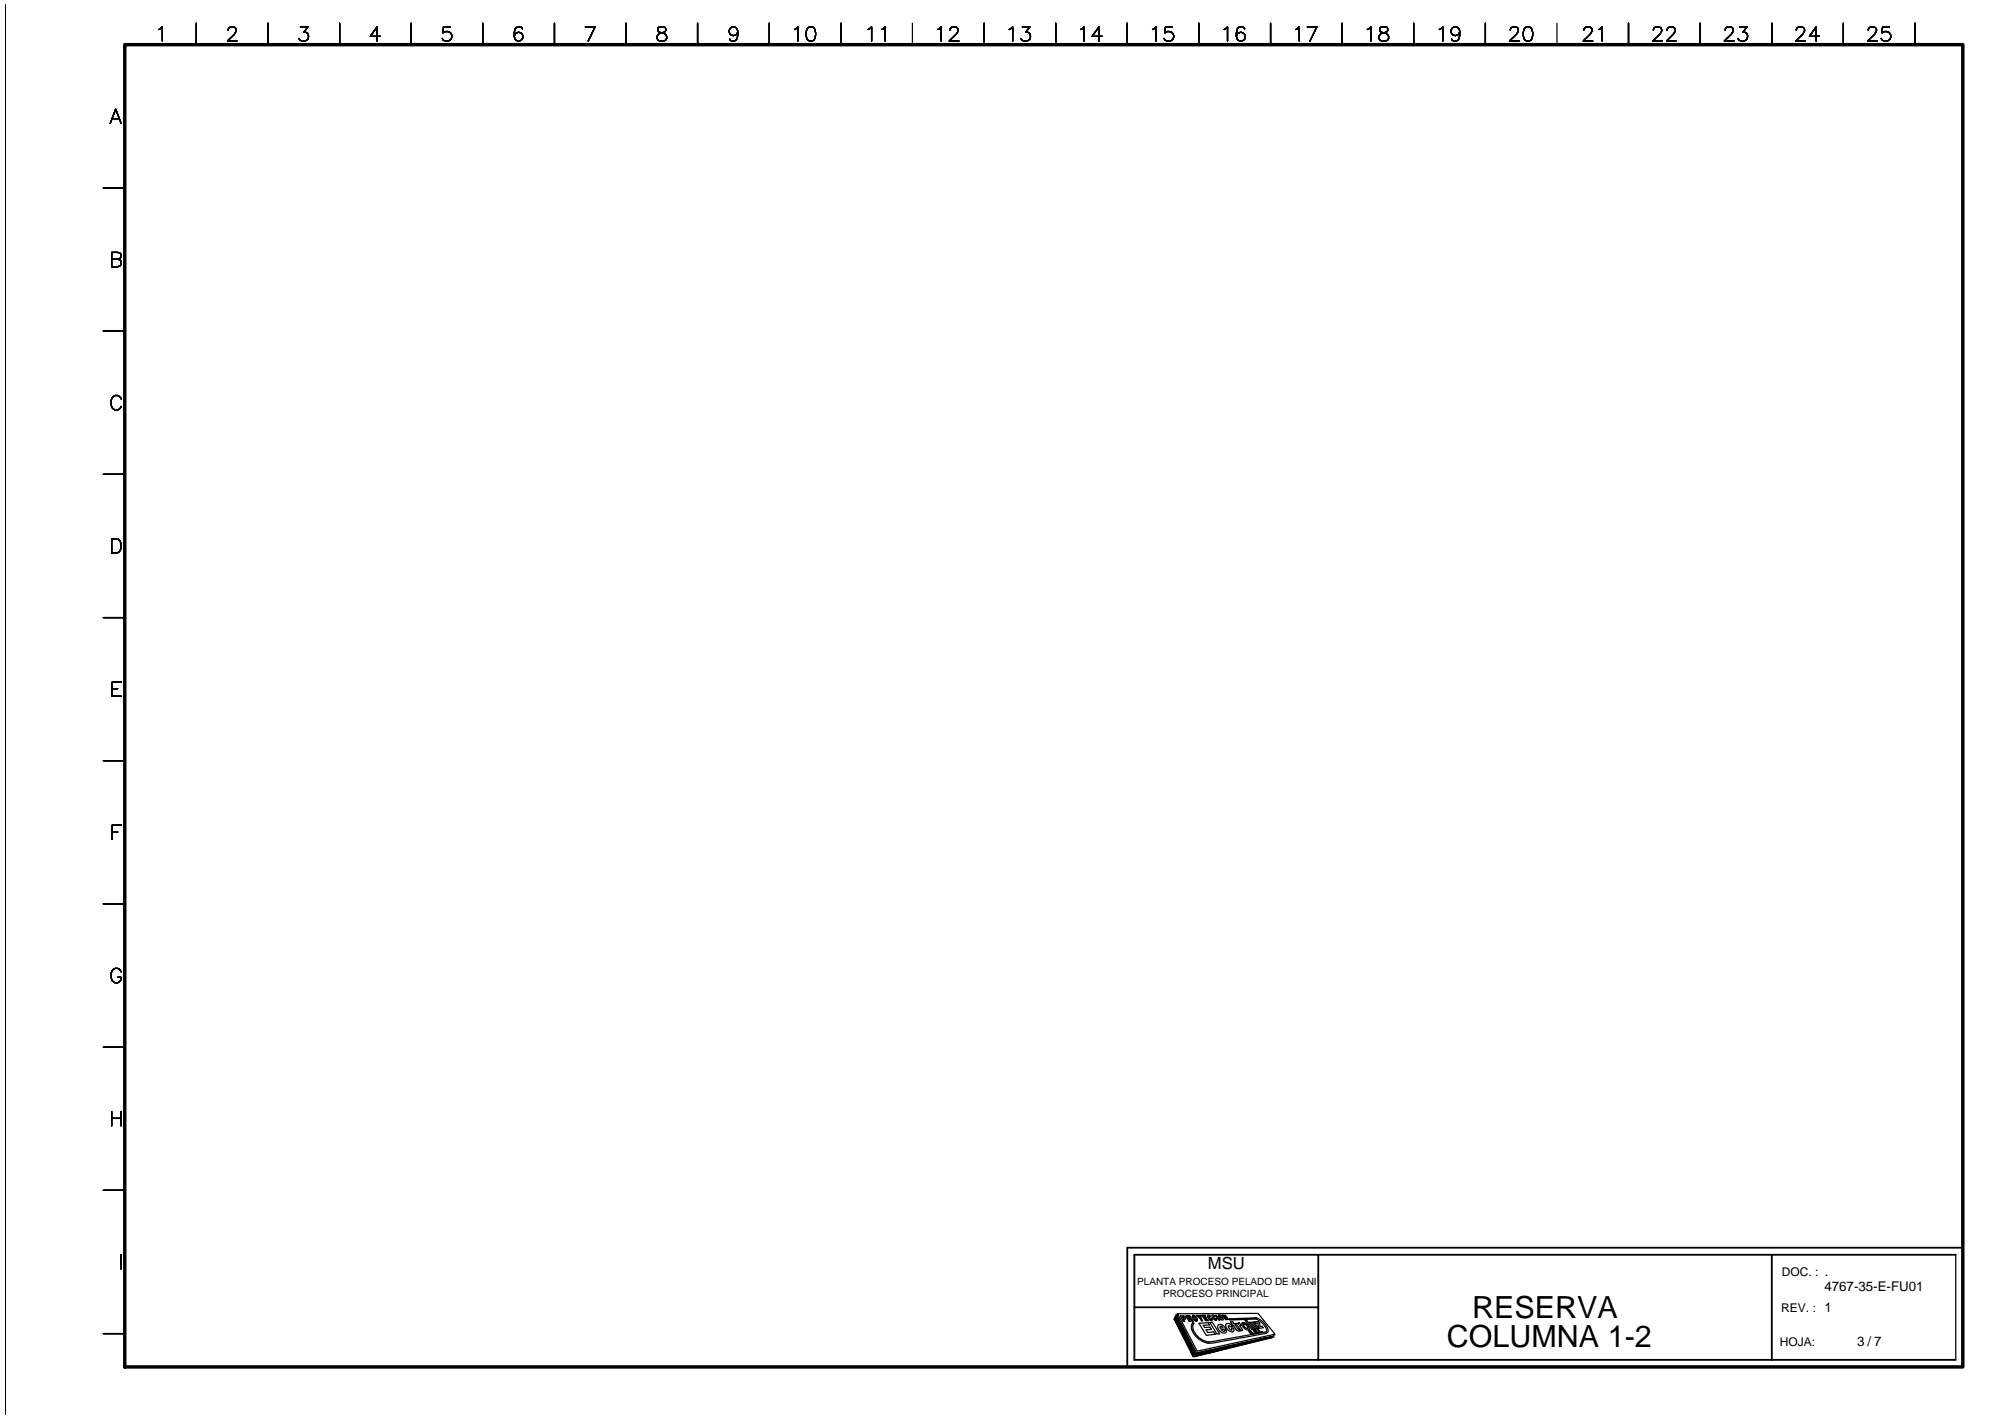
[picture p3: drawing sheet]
<svg xmlns="http://www.w3.org/2000/svg" width="420mm" height="297mm" viewBox="0 0 420 297" stroke-linecap="round" stroke-linejoin="round" font-family="sans-serif">
<path d="M1.1 1v295.3" fill="none" stroke="#000" stroke-width=".21"/>
<path d="M237.6 273.9h38.5M276.1 262.8v22.1M371.1 262.8v22.1M409.6 262.8h-172v22.1h172M411.1 261.4h-175v24.9" fill="none" stroke="#000" stroke-width=".38"/>
<g fill="none" stroke="#000" stroke-width=".25">
<path d="M33.3 6.2l.7-.6v3M41.1 4.9v4.5M47.8 6.3l.1-.4a.95 .95 0 0 1 1.6 .3v.3l-.4 .7-1.5 1.4h2M56.1 4.9v4.5M62.9 5.6h1.6l-.9 1.2a.95 .95 0 0 1 1 1.1 .95 .95 0 0 1-1.3 .7l-.5-.3-.2-.3M71.1 4.9v4.5M79.7 7.6h-2.1l1.4-2v3M86.1 4.9v4.5M94.3 5.6h-1.4l-.1 1.3a1.06 1.06 0 0 1 1.6 0 1.06 1.06 0 0 1-.2 1.5 1.06 1.06 0 0 1-1.6-.4M101.1 4.9v4.5M109.4 6.1a.88 .88 0 0 0-1.3-.3 2.77 2.77 0 0 0-.3 2.4 .93 .93 0 0 0 1.5 .1 .93 .93 0 0 0-.3-1.5 .93 .93 0 0 0-1.3 .8M116.1 4.9v4.5"/>
<path d="M122.6 5.6h2l-1.4 3M131.1 4.9v4.5M137.9 5.8a.64 .64 0 0 0 .3 1 1.2 1.2 0 0 1 1.4 1.2l-.1 .3a1.18 1.18 0 0 1-1.9-.3 .93 .93 0 0 1 .9-1.1l.5-.1a.64 .64 0 0 0 .3-1l-.4-.2zM146.1 4.9v4.5M154.5 6.6a.91 .91 0 0 1-1.2 .8 .91 .91 0 0 1-.4-1.5 .91 .91 0 0 1 1.5 .2 2.77 2.77 0 0 1-.3 2.4 .88 .88 0 0 1-1.3-.3M161.1 4.9v4.5M166.4 6.2l.7-.6v3M169.3 5.8a1.02 1.02 0 0 1 1.4 .4 2.57 2.57 0 0 1-.3 2.3 1.02 1.02 0 0 1-1.4-.5 2.57 2.57 0 0 1 .3-2.2zM176.1 4.9v4.5M181.8 6.2l.8-.6v3M184.7 6.2l.7-.6v3M191.1 4.9v4.5"/>
<path d="M196.4 6.2l.7-.6v3M199 6.3a.65 .65 0 0 1 .5-.7h.6a.71 .71 0 0 1 .4 1.2l-1.7 1.8h2M206.1 4.9v4.5M211.4 6.2l.7-.6v3M214.1 5.6h1.6l-.9 1.2a.95 .95 0 0 1 1.1 1 .95 .95 0 0 1-1.3 .8l-.6-.3-.2-.3M221.1 4.9v4.5M226.3 6.2l.7-.6v3M230.9 7.6h-2.2l1.5-2v3M236.1 4.9v4.5M241.4 6.2l.7-.6v3M245.5 5.6h-1.4l-.1 1.3a1.07 1.07 0 0 1 1.6 0 1.07 1.07 0 0 1-.2 1.6 1.07 1.07 0 0 1-1.6-.5M251.1 4.9v4.5"/>
<path d="M256.4 6.2l.7-.6v3M260.7 6.1a.9 .9 0 0 0-.8-.5 .9 .9 0 0 0-.8 .6 2.2 2.2 0 0 0 .3 2.3 .93 .93 0 0 0 1.4-.4 .93 .93 0 0 0-.7-1.3 .93 .93 0 0 0-1.1 .8M266.1 4.9v4.5M271.4 6.2l.7-.6v3M273.8 5.6h2l-1.4 3M281.1 4.9v4.5M286.4 6.2l.7-.6v3M289.1 5.8a.64 .64 0 0 0 .3 1 1.24 1.24 0 0 1 1.4 1.2l-.1 .3a1.23 1.23 0 0 1-1.9-.3 1 1 0 0 1 .9-1.1l.6-.1a.64 .64 0 0 0 .2-1l-.4-.2zM296.1 4.9v4.5M301.5 6.2l.7-.6v3M305.7 6.6a.93 .93 0 0 1-1.2 .8 .93 .93 0 0 1-.4-1.5 .93 .93 0 0 1 1.5 .2 2.77 2.77 0 0 1-.3 2.4 .88 .88 0 0 1-1.2-.3M311.1 4.9v4.5"/>
<path d="M316.3 6.3a.65 .65 0 0 1 .6-.7h.6a.71 .71 0 0 1 .4 1.2l-1.7 1.8h2M319.5 5.8a1.02 1.02 0 0 1 1.4 .4 2.57 2.57 0 0 1-.3 2.3 1.02 1.02 0 0 1-1.4-.5 2.57 2.57 0 0 1 .3-2.2zM326.1 4.9v4.5M331.7 6.3l.2-.4a.95 .95 0 0 1 1.6 .3v.3l-.4 .7-1.5 1.4h2M334.9 6.2l.7-.6v3M341.1 4.9v4.5M346.3 6.3l.2-.4a.95 .95 0 0 1 1.5 .3v.3l-.4 .7-1.4 1.4h2M349.2 6.3a.65 .65 0 0 1 .5-.7h.6a.71 .71 0 0 1 .4 1.2l-1.6 1.8h1.9M356.1 4.9v4.5M361.3 6.3a.65 .65 0 0 1 .6-.7h.6a.71 .71 0 0 1 .4 1.2l-1.7 1.8h2M364.3 5.6h1.6l-.8 1.2a.95 .95 0 0 1 1 1.1 .95 .95 0 0 1-1.3 .7l-.6-.3-.2-.3M371.1 4.9v4.5"/>
<path d="M376.2 6.3l.2-.4a.95 .95 0 0 1 1.6 .3v.3l-.5 .7-1.4 1.4h2M381.1 7.6h-2.1l1.4-2v3M386.1 4.9v4.5M391.3 6.3l.2-.4a.95 .95 0 0 1 1.5 .3v.3l-.4 .7-1.4 1.4h2M395.7 5.6h-1.4l-.1 1.3a1.07 1.07 0 0 1 1.6 0 1.07 1.07 0 0 1-.2 1.6 1.07 1.07 0 0 1-1.6-.5M401.1 4.9v4.5M21.6 39.4h4.5M23.1 25.9l1.1-3 1.2 3M23.5 24.8h1.4M23.4 54.3l1.7-.2a.68 .68 0 0 0 0-1.1l-1.7-.1v3h1.3l.4-.2a.8 .8 0 0 0 .3-.9 .8 .8 0 0 0-.7-.5M21.6 69.3h4.5M21.6 99.4h4.5"/>
<path d="M25.4 83.6a1.09 1.09 0 0 0-1.3-.8 1.09 1.09 0 0 0-.8 1.2 1.3 1.3 0 0 0 .2 1.4 1.3 1.3 0 0 0 1.4 .3l.5-.6M23.4 112.9h1a1.62 1.62 0 0 1 1 1.5 1.62 1.62 0 0 1-1 1.5h-1zM21.6 129.4h4.5M21.6 159.3h4.5M23.5 144.3h1.2M25.4 142.9h-1.9v2.9h1.9M23.5 174.3h1.2M25.4 172.8h-1.9v3.1M21.6 189.4h4.5M21.6 219.4h4.5M25.4 203.6a1.09 1.09 0 0 0-1.3-.7 1.09 1.09 0 0 0-.8 1.1 1.35 1.35 0 0 0 1.4 1.9 .96 .96 0 0 0 .7-1.2h-.7M23.4 232.8v3"/>
<path d="M23.4 234.3h2M25.4 232.8v3M21.6 249.3h4.5M21.6 279.4h4.5M25.4 262.8v3.1M246.4 275.3l4.1 7.9-.6 .9-4-7.8zM246.6 275.2l16.9-.1 3.6 4.4-16.3 3.5zM247.2 275.6h.7a.39 .39 0 0 1 .4 .3 .39 .39 0 0 1-.1 .4h-.4l.3 .5h-.3zM247.6 275.8h.3l.1 .3h-.3zM249 275.7l.1 .1M249 275.8h-.3l.2 .3 .3-.1-.1-.2M249.2 276.3l.2 .1"/>
<path d="M249.4 276.2l.2 .2M249.4 276.4l.3 .4h.2l-.2-.4M249.4 276.2v-.3l-.2-.3h-.8l.7 1.2h.2l-.3-.5h.2M249.9 275.5a.94 .94 0 0 1 .8 1.2 .88 .88 0 0 1-.8-1.2zM250 275.8a.69 .69 0 0 1 .5 .8l-.4-.4zM250.6 275.5h.3l.4 .4v-.4h.3v.6l.3 .6h-.3l-.2-.5zM251.1 277.2l1.9-.1 .3 .4-1.3 .1 .3 .5 1.2-.1 .3 .5-1.2 .1 .4 .5 1.2-.1 .4 .5-1.9 .2zM251.7 275.5h.7l.1 .2h-.3l.1 .3h.4v.1l-.3 .1 .2 .2h.4l.1 .2h-.6zM253.4 277h.5l1.6 2.4h-.6zM253.5 275.7v.1M253.5 275.8a.36 .36 0 0 0-.2-.3 .36 .36 0 0 0-.4 .1l.1 .4 .3 .4a.31 .31 0 0 0 .3 .3 .31 .31 0 0 0 .3-.3l-.1-.2M253.6 275.8l-.4-.1a.6 .6 0 0 0 .5 .7l.1-.2"/>
<path d="M254.4 275.7l.1 .1M254.5 275.7l-.1-.1a.31 .31 0 0 0-.5-.2 .31 .31 0 0 0 0 .6l.4 .4a.3 .3 0 0 0 .2 .2 .3 .3 0 0 0 .3-.1v-.3M254.5 275.8l-.4-.1 .5 .7v-.2h.1M254.6 275.5h.2l.7 1h-.3zM254.7 276.1l.1 .1M255.2 277.5a1.19 1.19 0 0 1 1.6 .9l-1 .1 .2 .3a.24 .24 0 0 0 .3 .1 .24 .24 0 0 0 .2-.2l.4-.1a.59 .59 0 0 1-.4 .7 .59 .59 0 0 1-.7-.2 1.17 1.17 0 0 1-.6-1.6zM255.4 275.4a.86 .86 0 0 1 .7 1.1 .8 .8 0 0 1-.7-1.1zM255.5 275.6a.64 .64 0 0 1 .4 .8zM255.6 277.8l.4 .1 .1 .2-.5 .1zM256 275.5h.2l.6 .5-.3-.5h.1l.7 .9h-.2l-.5-.5 .3 .5-.2 .1zM256.8 277.4a.97 .97 0 0 1 1.4 .5h-.5l-.3-.2a.68 .68 0 0 0 .6 .9v-.4h.4a.53 .53 0 0 1-.1 .7 .53 .53 0 0 1-.7-.1 1.33 1.33 0 0 1-.8-1.4zM258.9 278.5l.6 .3"/>
<path d="M259.3 278.4l-.6-.9h.2l-.2-.3-.2 .1-.3-.4h-.5l.3 .4h-.2l.2 .3h.2l.8 1M259.3 278.3l.2 .1M259.3 277.3l.3-.2 .3 .5M259.4 277.4l-.1-.2h-.5l1.1 1.5h.4l-.6-.9 .2-.2M259.4 277.3h.1M259.5 278.5l.3 .3h-.3M259.9 277.6h.1M260.2 277.1a1.18 1.18 0 0 1 1.3 1.5 1.26 1.26 0 0 1-1.3-1.5zM260.4 277.4l.2-.1 .4 .2 .4 .5v.2l-.3 .1-.4-.3zM260.8 276.6h.3l1.4 1.8-.3 .1zM261.5 278.6h.3l.2 .2-.3-.1v.1l.5 .2 .2 .3v.2l-.4-.1-.2-.2 .2-.1 .1 .1-.4-.1zM261.7 278.6h.1"/>
<path d="M261.7 277h.4l.8 1 .1-.1-.6-1h.3l.9 1.4h-.3l-.1-.2v.2h-.2l-.3-.1zM262.4 279.3l.3 .1zM262.7 278.5l.2 .2M262.8 278.6h-.2l.2 .2 .1-.1M262.8 276.9h.8l.2 .3 .1 .7 .4-.1 .3 .3-.8 .2-.3-.4v-.7h-.5zM263 276l.2 .1M263 276.3h.2M263 278.9l.1 .1M263 276.1l-5.6 .2 .2 .2 5.4-.2M263.1 278.7v.1M263.1 278.7l-.2-.2h-.5l.6 .9 .2-.1-.2-.3M263.1 278.8l.1 .1"/>
<path d="M263.2 278.9l.3 .4h-.2l-.2-.3M263.2 276.4a3.2 3.2 0 0 1 2.1 2.5l-.1 .1M263.2 276.1a3.6 3.6 0 0 1 2.4 2.9l-.2 .1M263.2 278.4l.2-.1 .6 .7 .3 .1-.4 .1zM263.5 279.1l.2 .1zM264.2 279l.3 .1zM265.1 279l-11.3 2.1a3.7 3.7 0 0 1-4-3.4l.3-.5-.3-.2a2.77 2.77 0 0 0 1.2 3.5 3.7 3.7 0 0 0 3 .8l11.1-2M265.2 278.9v.1M265.5 279.1l-.4 .2M409.6 262.8v22.1M250.8 283.4l16-3.5-.4 .3-16.2 4zM253.2 281.1h.1"/>
</g>
<path d="M26.1 9.4h385v276.9h-385z" fill="none" stroke="#000" stroke-width=".72"/>
<g fill="#000" stroke="#000" stroke-width=".21">
<path d="M246.4 275.3l.5 1h-1zM265.2 280.2l1.6-.3-.4 .3zM249.5 283.4h.9l-.5 .7zM250.8 283.4l-.6 .7zM250.8 283.4h2.7l-3.2 .7z"/>
<path d="M245.9 276.3l4.6 6.9-3.6-6.9zM245.9 276.3l4.6 6.9h-1.1z"/>
<path d="M249.4 283.2l1 .2 .1-.2zM249.4 283.2l1 .2h-.9z"/>
<path d="M253.5 283.4l12.9-3.2h-1.2zM250.8 283.4l14.4-3.2-11.7 3.2z"/>
</g>
<g font-size="6.4">
<text x="308.3" y="276.2">RESERVA</text>
<text x="303" y="282.2">COLUMNA 1-2</text>
</g>
<text font-size="3.5" x="253" y="265.8">MSU</text>
<g font-size="2.8">
<text x="382.1" y="270.3">4767-35-E-FU01</text>
<text x="389" y="282">3 / 7</text>
</g>
<g font-size="2.5">
<text x="373.2" y="267.4">DOC. : .</text>
<text x="373.1" y="274.9">REV. : 1</text>
<text x="372.8" y="281.9">HOJA:</text>
</g>
<g font-size="2.1">
<text x="238.2" y="269.3">PLANTA PROCESO PELADO DE MANI</text>
<text x="243.6" y="271.8">PROCESO PRINCIPAL</text>
</g>
</svg>
